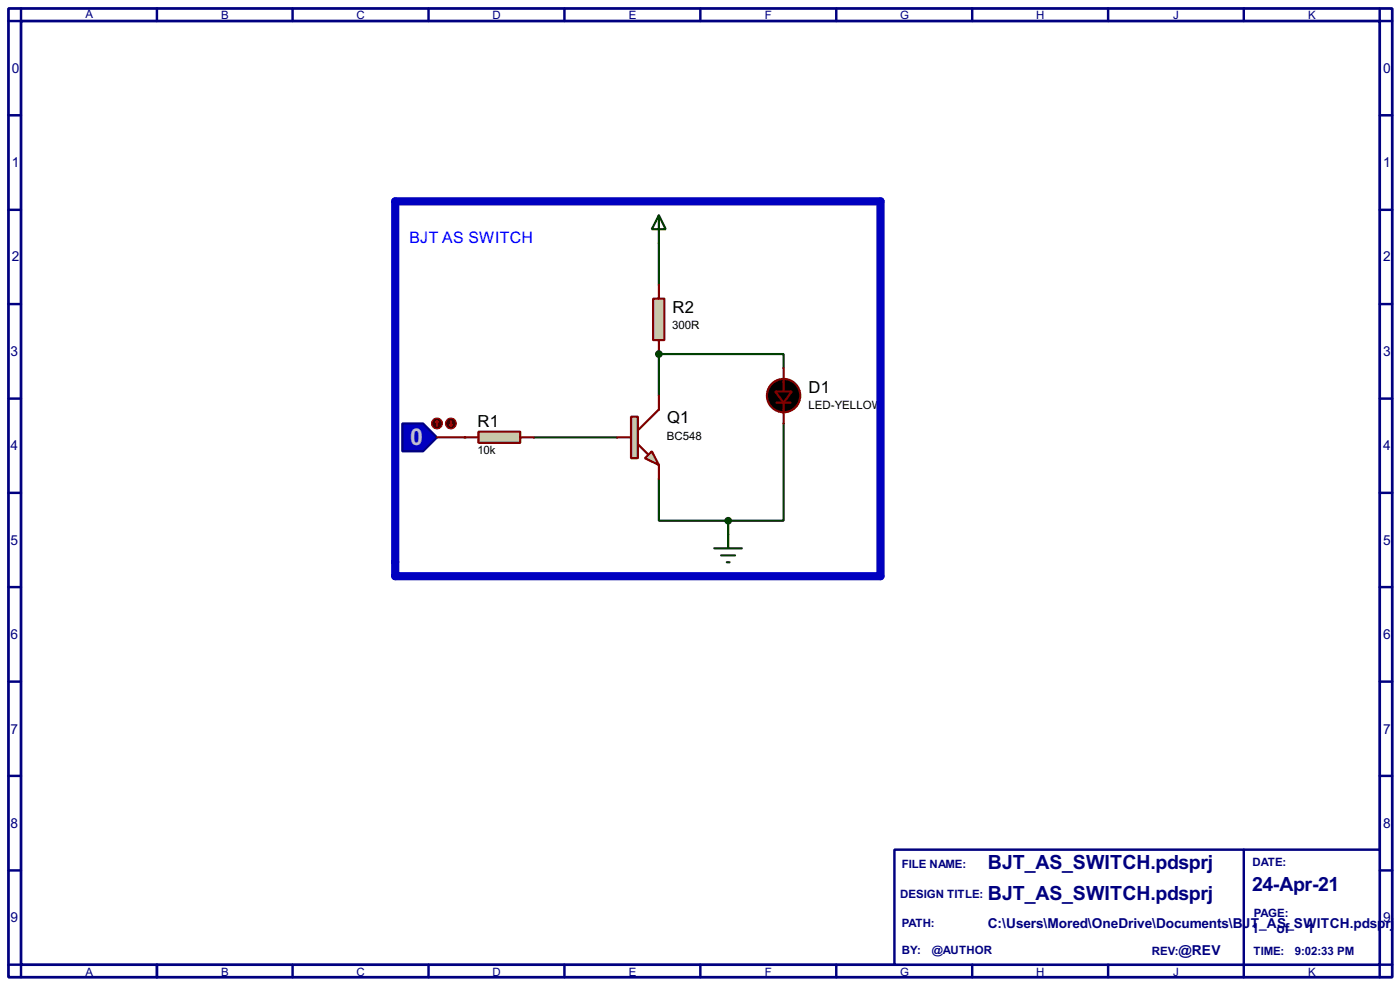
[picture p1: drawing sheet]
<svg xmlns="http://www.w3.org/2000/svg" width="256mm" height="180mm" viewBox="0 0 256 180" stroke-linecap="round" stroke-linejoin="round" font-family="sans-serif">
<path d="M1.6 1.6h253.5v177.3h-253.5zM3.9 3.9h248.9v172.7h-248.9z" fill="none" stroke="#000080" stroke-width=".5"/>
<path d="M3.9 1.6v2.3h-2.3M28.8 1.6v2.3" fill="none" stroke="#000080" stroke-width=".45"/>
<path d="M163.9 155.5h88.9v21.1h-88.9z" fill="#fff" stroke="#000080" stroke-width=".45"/>
<g fill="none" stroke="#000080" stroke-width=".45">
<path d="M53.6 1.6v2.3M78.5 1.6v2.3M103.4 1.6v2.3M128.3 1.6v2.3M153.2 1.6v2.3M178.1 1.6v2.3M203 1.6v2.3M227.9 1.6v2.3M252.8 1.6v2.3h2.3M1.6 21.1h2.3M1.6 38.4h2.3M252.8 21.1h2.3"/>
<path d="M252.8 38.4h2.3M1.6 55.7h2.3M252.8 55.7h2.3M1.6 73h2.3M252.8 73h2.3M1.6 90.2h2.3M252.8 90.2h2.3M1.6 107.5h2.3M252.8 107.5h2.3M1.6 124.8h2.3M252.8 124.8h2.3M1.6 142h2.3"/>
<path d="M1.6 159.3h2.3M227.9 155.5v23.4M252.8 142h2.3M252.8 159.3h2.3M1.6 176.6h2.3v2.3M28.8 176.6v2.3M53.6 176.6v2.3M78.5 176.6v2.3M103.4 176.6v2.3M128.3 176.6v2.3M153.2 176.6v2.3M178.1 176.6v2.3"/>
<path d="M203 176.6v2.3M255.1 176.6h-2.3v2.3"/>
</g>
<path d="M120.7 44.5v7.6M120.7 64.8v7.6" fill="none" stroke="#004000" stroke-width=".4"/>
<circle cx="120.7" cy="64.8" r=".2" fill="#004000"/>
<path d="M120.7 64.8h22.9v2.6M143.6 77.5v17.8h-10.2M120.7 87.7v7.6h12.7M133.4 95.3v2.5" fill="none" stroke="#004000" stroke-width=".4"/>
<circle cx="85.1" cy="80.1" r=".2" fill="#004000"/>
<path d="M97.8 80.1h15.3" fill="none" stroke="#004000" stroke-width=".4"/>
<path d="M118.2 83.9l1.2-1.3 1.3 2.5z" fill="#c8c8aa" stroke="#800000" stroke-width=".4"/>
<path d="M115.6 76.3h1.3v7.6h-1.3z" fill="#c8c8aa" stroke="#800000" stroke-width=".4"/>
<path d="M120.7 72.4v2.6l-3.8 3.8M113.1 80.1h2.5M116.9 81.3l1.8 1.8M120.7 85.1v2.6" fill="none" stroke="#800000" stroke-width=".4"/>
<path d="M119.7 54.7h2v7.6h-2z" fill="#c8c8aa" stroke="#800000" stroke-width=".4"/>
<path d="M120.7 52.1v2.6M120.7 62.3v2.5M142.3 73.7h2.5M143.6 67.4v4.3M143.6 73.7v3.8" fill="none" stroke="#800000" stroke-width=".4"/>
<g fill="#000" stroke="#800000" stroke-width=".4">
<path d="M142 71.7h3.1l-1.5 2z"/>
<circle cx="143.5" cy="72.4" r="3.1"/>
</g>
<path d="M120.7 39.4l1.3 2.6h-2.6zM120.7 39.4v5.1M133.4 97.8v2.6M130.9 100.4h5M132.1 101.7h2.6M133.2 102.9h.5" fill="none" stroke="#004000" stroke-width=".4"/>
<g fill="#004000" stroke="#004000" stroke-width=".4">
<circle cx="120.7" cy="64.8" r=".5"/>
<circle cx="133.4" cy="95.3" r=".5"/>
</g>
<path d="M73.7 77.5h3.8l2.6 2.6-2.6 2.5h-3.8z" fill-rule="evenodd" fill="#0000c0" stroke="#000080" stroke-width=".4"/>
<path d="M80.1 80.1h5" fill="none" stroke="#800000" stroke-width=".4"/>
<circle cx="80" cy="77.5" r="1" fill="#400000" stroke="#f00" stroke-width=".2"/>
<path d="M80.1 77l-.3 .3M80.1 77l.2 .3M80.1 77v1" fill="none" stroke="#f00" stroke-width=".2"/>
<circle cx="82.6" cy="77.5" r="1" fill="#400000" stroke="#f00" stroke-width=".2"/>
<path d="M82.4 77.8l.2 .2M82.6 77v1M82.9 77.8l-.3 .2" fill="none" stroke="#f00" stroke-width=".2"/>
<path d="M87.7 79h7.6v2.1h-7.6z" fill="#c8c8aa" stroke="#800000" stroke-width=".4"/>
<path d="M85.1 80.1h2.6M95.3 80.1h2.5" fill="none" stroke="#800000" stroke-width=".4"/>
<path d="M72.4 36.9h88.9v68.6h-88.9z" fill="none" stroke="#0000c0" stroke-width="1.5"/>
<text font-size="4.8" fill="#c0c0c0" x="75.2" y="81.4">0</text>
<g font-size="4" fill="#000080">
<text x="181" y="159.1">BJT_AS_SWITCH.pdsprj</text>
<text x="181" y="164.8">BJT_AS_SWITCH.pdsprj</text>
<text x="229.4" y="163.1">24-Apr-21</text>
</g>
<g font-size="3.4">
<text x="123.2" y="57.2">R2</text>
<text x="148.1" y="71.9">D1</text>
<text x="122.2" y="77.5">Q1</text>
<text x="87.5" y="78.2">R1</text>
</g>
<text font-size="3.3" fill="#00f" x="75" y="44.6">BJT AS SWITCH</text>
<g font-size="2.8" fill="#000080">
<text x="2.2" y="13.4">0</text>
<text x="253.4" y="13.4">0</text>
<text x="2.2" y="30.6">1</text>
<text x="253.4" y="30.6">1</text>
<text x="2.2" y="47.9">2</text>
<text x="253.4" y="47.9">2</text>
<text x="1.9" y="65.2">3</text>
<text x="253.4" y="65.2">3</text>
<text x="1.9" y="82.4">4</text>
<text x="253.4" y="82.4">4</text>
<text x="1.9" y="99.7">5</text>
<text x="253.4" y="99.7">5</text>
<text x="1.9" y="117">6</text>
<text x="253.4" y="117">6</text>
<text x="1.9" y="134.3">7</text>
<text x="253.4" y="134.3">7</text>
<text x="1.9" y="151.5">8</text>
<text x="253.4" y="151.5">8</text>
<text x="1.9" y="168.8">9</text>
<text x="180.9" y="169.8">C:\Users\Mored\OneDrive\Documents\BJT_AS_SWITCH.pdsprj</text>
<text x="229.3" y="170.8">1</text>
<text x="233.9" y="170.8">of</text>
<text x="239.4" y="170.8">1</text>
<text x="253.4" y="168.8">9</text>
<text x="215.9" y="174.9">@REV</text>
</g>
<g font-size="2.4" fill="#000080">
<text x="15.6" y="3.2">A</text>
<text x="40.5" y="3.5">B</text>
<text x="65.3" y="3.5">C</text>
<text x="90.2" y="3.5">D</text>
<text x="115.2" y="3.5">E</text>
<text x="140.1" y="3.5">F</text>
<text x="164.9" y="3.5">G</text>
<text x="189.8" y="3.5">H</text>
<text x="214.9" y="3.5">J</text>
<text x="239.6" y="3.5">K</text>
<text x="165.2" y="158.9">FILE NAME:</text>
<text x="229.4" y="158.4">DATE:</text>
<text x="164.9" y="164.3">DESIGN TITLE:</text>
<text x="229.7" y="167.8">PAGE:</text>
<text x="165.2" y="169.7">PATH:</text>
<text x="15.6" y="178.6">A</text>
<text x="40.5" y="178.6">B</text>
<text x="65.3" y="178.6">C</text>
<text x="90.2" y="178.6">D</text>
<text x="115.2" y="178.6">E</text>
<text x="140.1" y="178.6">F</text>
<text x="164.9" y="178.6">G</text>
<text x="165.2" y="174.7">BY:</text>
<text x="170.7" y="174.7">@AUTHOR</text>
<text x="189.8" y="178.6">H</text>
<text x="211" y="174.7">REV:</text>
<text x="214.9" y="178.6">J</text>
<text x="229.6" y="174.7">TIME:</text>
<text x="237.2" y="174.7">9:02:33 PM</text>
<text x="239.6" y="178.6">K</text>
</g>
<g font-size="2.4">
<text x="123.2" y="60.2">300R</text>
<text x="148.1" y="74.9">LED-YELLOW</text>
<text x="87.5" y="83.2">10k</text>
<text x="122.2" y="80.4">BC548</text>
</g>
</svg>
